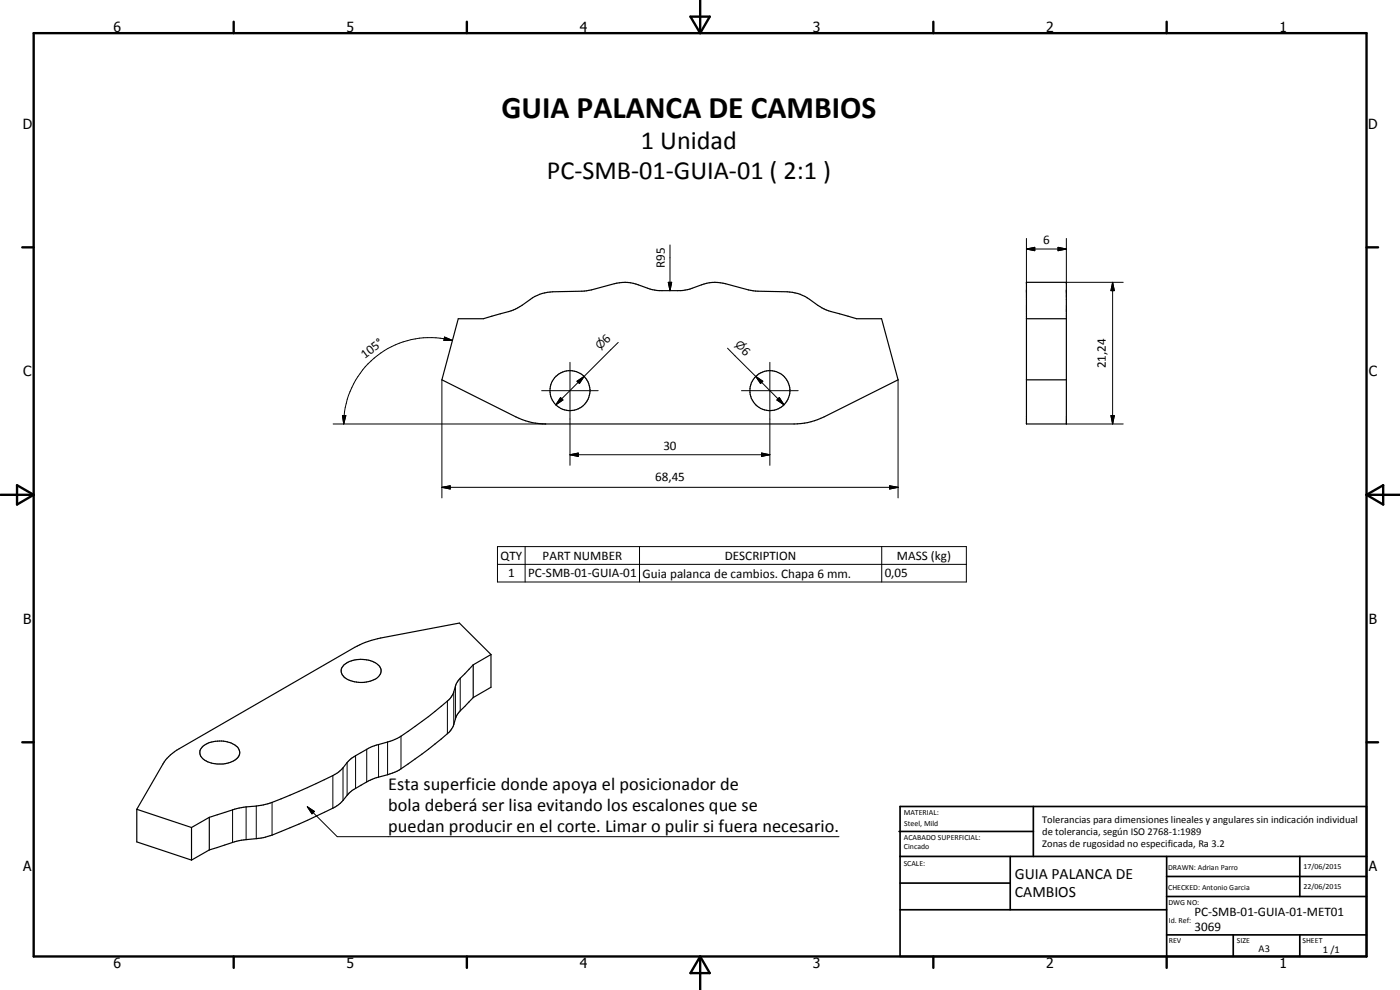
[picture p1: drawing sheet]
<svg xmlns="http://www.w3.org/2000/svg" width="420mm" height="297mm" viewBox="0 0 420 297" stroke-linecap="round" stroke-linejoin="round" font-family="sans-serif">
<g fill="none" stroke="#000" stroke-width=".35">
<path d="M137.5 95.6h7.6l5-1.5a19.2 19.2 0 0 0 9.7-4.7l2.2-1.1 2.3-.6 11.8-.5 8.3-2.1a11.6 11.6 0 0 1 7.2 .4l3.5 1.2 2.1 .5h7.7a22.1 22.1 0 0 0 6.4-2 11.5 11.5 0 0 1 6.5-.1l8.2 2.1 10.3 .3a12.1 12.1 0 0 1 6.7 2.3 17.9 17.9 0 0 0 9 4.3l5.1 1.5h7.5l4.9 18.4-22.2 11.1a21 21 0 0 1-9 2.1h-74.5a19.7 19.7 0 0 1-9-2.1l-22.2-11.1zM308 84.7h12v42.5h-12zM308 95.6h12M308 114h12M103.3 199.4a8.6 8.6 0 0 1 10.6 .6 2.91 2.91 0 0 1-2.3 4.2 8.3 8.3 0 0 1-8.7-1.5 2.28 2.28 0 0 1 .4-3.3zM142 199.5l-2.5 2.7a8.6 8.6 0 0 0-3.5 5.8l-.7 1.3a94.6 94.6 0 0 1-15 11.6l-2.5 1.3-4.2 1.2a27.4 27.4 0 0 0-9.1 5l-1.9 2.4a14 14 0 0 1-5.2 3.1 99 99 0 0 1-19.1 7.7l-4.4 .5a35.6 35.6 0 0 0-8.7 2.4l-2.4 .7M142 199.5v9.8M147.4 196.4l-9.5-9.5-23.7 4.5-2.8 .8-2.6 .9-2.3 1.1-52.7 30.5a12.7 12.7 0 0 0-4.9 4.5l-7.8 13.6M147.4 196.4v9.8l-5.4 3.1M147.4 196.4l-5.4 3.1M142 209.3l-2.5 2.7a8.6 8.6 0 0 0-3.5 5.8l-.7 1.2a110.3 110.3 0 0 1-15.5 12.1l-3.5 1.4-2.7 .7a25.3 25.3 0 0 0-8.8 4.7 12.3 12.3 0 0 1-4.9 4.6 113.6 113.6 0 0 1-21.6 9l-4.4 .4a30.5 30.5 0 0 0-8.7 2.4l-2.4 .7M60.9 223.9a8.5 8.5 0 0 1 10.6 .6 2.56 2.56 0 0 1-1.4 3.8 8.4 8.4 0 0 1-9.6-1.1 2.28 2.28 0 0 1 .4-3.3z"/>
<path d="M41.1 242.8l16.4 5.5M41.1 242.8v9.8l16.4 5.5M57.5 248.3v9.8M62.8 255l-5.3 3.1M62.8 245.2l-5.3 3.1M62.8 245.2v9.8"/>
<circle cx="171.1" cy="117.2" r="6"/>
<circle cx="231" cy="117.2" r="6"/>
</g>
<g fill="none" stroke="#000" stroke-width=".3">
<path d="M201.1 73.5v13.7M308 74.7l2.5-.5v1zM308 74.7h12M308 71.5v13.2M317.5 74.2l2.5 .5-2.5 .5zM320 71.5v13.2h17.1M200.6 84.7h1l-.5 2.5zM333.9 84.7l.5 2.5h-1zM333.9 84.7v42.5M132.6 114v35.4M133.4 101.1l2.4 1.1h-2.6zM135.8 102.2a26 26 0 0 0-32.6 25"/>
<path d="M162.5 117.2h17M168.2 119.3l.7 .7-2.1 1.5zM171.1 108.7v30.9M173.2 114.4l2.1-1.5-1.4 2.2zM185.5 102.7l-18.7 18.8M218.3 104.5l17 17M222.5 117.2h17.1M226.8 112.9l2.1 1.5-.7 .7zM231 108.7v30.9M233.9 119.3l1.4 2.2-2.1-1.5zM269.5 114v35.4M100 127.2h63.8"/>
<path d="M102.8 124.7h1l-.6 2.5zM171.1 136.4l2.5-.5v1zM171.1 136.4h59.9M228.5 135.9l2.5 .5-2.5 .5zM233.2 120l.7-.7 1.4 2.2zM320 127.2h17.1M333.4 124.7h1l-.5 2.5zM132.6 146.2l2.5-.4v.9zM132.6 146.2h136.9M267 145.8l2.5 .4-2.5 .5zM149.3 164h140.7v10.6h-140.7zM149.3 169.3h140.7"/>
<path d="M157.6 164v10.6M191.9 164v10.6M264.6 164v10.6M134.3 210.4v9.7M136.2 207.6v9.8M136.7 205.9v9.8M138.1 203.5v9.8M99.9 232.7v9.8M102.9 230.4v9.8M104.2 228.8v9.8M106.7 226.7v9.9M110.1 224.8v9.8"/>
<path d="M113.6 223.4v9.8M116.3 222.6v9.9M120.3 220.9v9.8M69.8 243v9.8M73.9 242.1v9.8M76.9 241.9v9.7M81.6 240.7v9.9M92.2 242.1l2.1 1.4-.7 .7zM92.2 242.1l9 8.9h150.6"/>
</g>
<g fill="none" stroke="#000" stroke-width=".71">
<path d="M10.1 9.9h400v277.1h-400zM70.1 6.5v3.4M140.1 6.5v3.4M207.2 5h5.8l-2.9 4.9zM210.1 0v9.9M280.1 6.5v3.4M350.1 6.5v3.4M6.7 74.2h3.4M410.1 74.2h3.5M.1 148.5h10M5.1 145.6l5 2.9-5 2.9zM410.1 148.5h10"/>
<path d="M410.1 148.5l5-2.9v5.8zM6.7 222.7h3.4M410.1 222.7h3.5M70.1 287v3.4M140.1 287v3.4M210.1 287v10M210.1 287l2.9 5h-5.8zM280.1 287v3.4M350.1 287v3.4"/>
</g>
<g fill="none" stroke="#000" stroke-width=".51">
<path d="M269.8 249.5h40.3M270.1 242h140v45h-140zM270.1 257h140M303.2 257v16M310.1 242v15M350.1 257v30M390.1 257v12M270.1 265h33.1M270.1 273h80M350.1 269h60M350.1 263h60M350.1 280.5h60"/>
<path d="M370.1 280.5v6.5M390.1 280.5v6.5"/>
</g>
<g fill="#000">
<path d="M308 74.7l2.5-.5v1zM317.5 74.2l2.5 .5-2.5 .5zM200.6 84.7h1l-.5 2.5zM333.9 84.7l.5 2.5h-1zM133.4 101.1l2.4 1.1h-2.6zM168.2 119.3l.7 .7-2.1 1.5zM173.2 114.4l2.1-1.5-1.4 2.2zM226.8 112.9l2.1 1.5-.7 .7zM102.8 124.7h1l-.6 2.5zM171.1 136.4l2.5-.5v1zM228.5 135.9l2.5 .5-2.5 .5zM233.9 119.3l1.4 2.2-2.1-1.5z"/>
<path d="M333.4 124.7h1l-.5 2.5zM132.6 146.2l2.5-.4v.9zM267 145.8l2.5 .4-2.5 .5zM92.2 242.1l2.1 1.4-.7 .7z"/>
</g>
<text font-size="9.4" x="150.5" y="35.3">GUIA PALANCA DE CAMBIOS</text>
<g font-size="7.9">
<text x="192.4" y="44.8">1 Unidad</text>
<text x="164.1" y="53.8">PC-SMB-01-GUIA-01 ( 2:1 )</text>
</g>
<g font-size="5.5">
<text x="116.5" y="237.2">Esta superficie donde apoya el posicionador de</text>
<text x="116.5" y="243.5">bola deberá ser lisa evitando los escalones que se</text>
<text x="116.5" y="249.8">puedan producir en el corte. Limar o pulir si fuera necesario.</text>
</g>
<g font-size="4.7">
<text x="304.6" y="263.8">GUIA PALANCA DE</text>
<text x="304.6" y="269.2">CAMBIOS</text>
</g>
<g font-size="4.2">
<text x="34" y="9.6">6</text>
<text x="104" y="9.6">5</text>
<text x="174" y="9.6">4</text>
<text x="244" y="9.6">3</text>
<text x="314" y="9.6">2</text>
<text x="384" y="9.6">1</text>
<text x="6.8" y="38.7">D</text>
<text x="410.6" y="38.7">D</text>
<text x="7" y="112.9">C</text>
<text x="410.8" y="112.9">C</text>
<text x="7" y="187.1">B</text>
<text x="410.8" y="187.1">B</text>
<text x="7" y="261.4">A</text>
<text x="410.8" y="261.4">A</text>
<text x="34" y="290.4">6</text>
<text x="104" y="290.4">5</text>
<text x="174" y="290.4">4</text>
<text x="244" y="290.4">3</text>
<text x="314" y="290.4">2</text>
<text x="384" y="290.4">1</text>
</g>
<g font-size="3.9">
<text x="313" y="73.2">6</text>
<text x="199.5" y="80.4" transform="rotate(-90 199.5 80.4)">R95</text>
<text x="109.5" y="107.7" transform="rotate(-37 109.5 107.7)">105°</text>
<text x="182.1" y="103.2" transform="rotate(-45 182.1 103.2)">6</text>
<text x="222.4" y="105.5" transform="rotate(45 222.4 105.5)">6</text>
<text x="331.8" y="110.4" transform="rotate(-90 331.8 110.4)">21,24</text>
<text x="199.1" y="134.9">30</text>
<text x="196.6" y="144.2">68,45</text>
<text x="150.2" y="167.9">QTY</text>
<text x="162.8" y="167.9">PART NUMBER</text>
<text x="217.5" y="167.9">DESCRIPTION</text>
<text x="152.5" y="173.2">1</text>
<text x="158.5" y="173.3">PC-SMB-01-GUIA-01</text>
<text x="192.9" y="173.4">Guia palanca de cambios. Chapa 6 mm.</text>
<text x="265.5" y="173.3">0,05</text>
<text x="269.2" y="168.1">MASS (kg)</text>
<text x="358.5" y="275">PC-SMB-01-GUIA-01-MET01</text>
<text x="358.5" y="279.4">3069</text>
</g>
<g font-size="3.3">
<text x="180.1" y="105.2" transform="rotate(-45 180.1 105.2)">⌀</text>
<text x="220.4" y="103.5" transform="rotate(45 220.4 103.5)">⌀</text>
</g>
<g font-size="3.1">
<text x="312.7" y="246.8">Tolerancias para dimensiones lineales y angulares sin indicación individual</text>
<text x="312.7" y="250.4">de tolerancia, según ISO 2768-1:1989</text>
<text x="312.7" y="254">Zonas de rugosidad no especificada, Ra 3.2</text>
<text x="377.7" y="285.6">A3</text>
<text x="397" y="285.9">1 /1</text>
</g>
<g font-size="2.4">
<text x="271.2" y="244.4">MATERIAL:</text>
<text x="271.3" y="252">ACABADO SUPERFICIAL:</text>
<text x="271.4" y="247.9">Steel, Mild</text>
<text x="271.3" y="254.6">Cincado</text>
<text x="271.2" y="259.7">SCALE:</text>
<text x="350.6" y="261">DRAWN: Adrian Parro</text>
<text x="391.2" y="260.6">17/06/2015</text>
<text x="350.6" y="267">CHECKED: Antonio Garcia</text>
<text x="391.2" y="266.7">22/06/2015</text>
<text x="350.6" y="271.4">DWG NO:</text>
<text x="350.8" y="276.9">Id. Ref:</text>
<text x="350.8" y="282.8">REV</text>
<text x="371.2" y="282.9">SIZE</text>
<text x="390.9" y="282.9">SHEET</text>
</g>
</svg>
